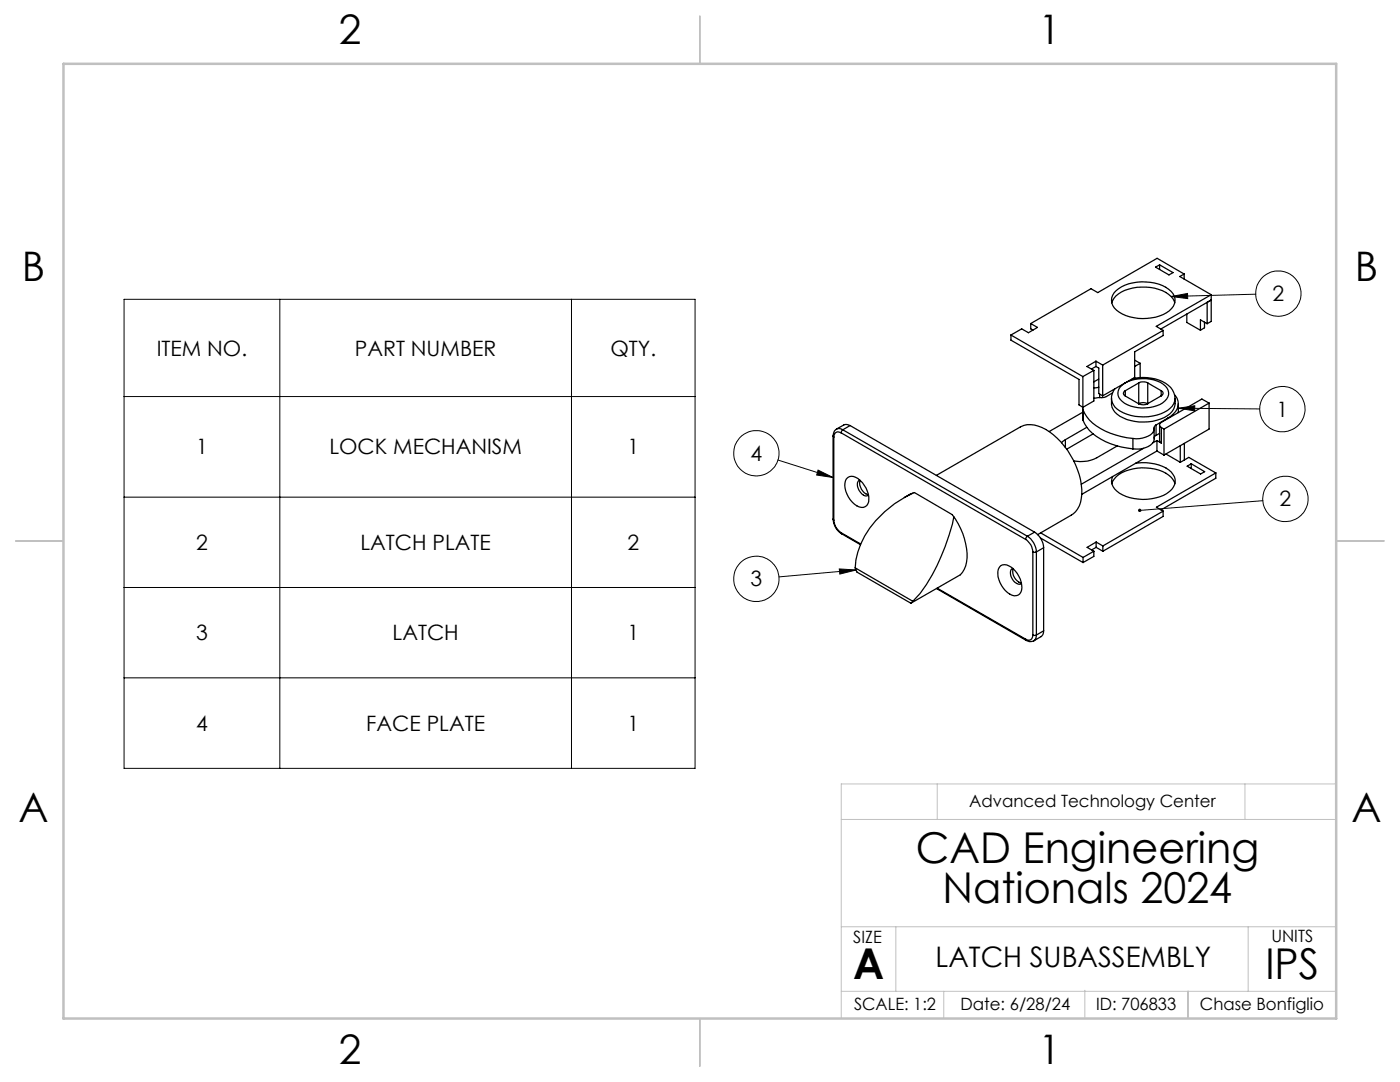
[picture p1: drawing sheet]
<svg xmlns="http://www.w3.org/2000/svg" width="279mm" height="216mm" viewBox="0 0 279 216" stroke-linecap="round" stroke-linejoin="round" font-family="sans-serif">
<g fill="none" stroke="#000" stroke-width=".25">
<path d="M222.7 58a9.1 9.1 0 0 1 11 .1 2.47 2.47 0 0 1-.3 3.9 9.4 9.4 0 0 1-10.6-.1 2.46 2.46 0 0 1-.1-3.9zM230.6 53.3l.8-.5 2.7 1.6-.8 .5zM231.4 52.8v1M236.3 54.7l-5.4-3.2-11.8 6.9-1.4-.8-12 7M236.3 54.7l-.9 .5 6.3 3.6M236.3 54.7v1M241.7 58.8l-10.9 6.3 1.3 .8M241.7 58.8v5.3l-.8 .5M201.8 66.9l14.3 8.2M201.8 66.9v1l13.5 7.8v5.1l.8 .5M205.7 64.6l1.3 .7-1.8 1.1-1.3-.8-2.1 1.3M205.7 64.6v1l.5 .3"/>
<path d="M216.1 75.1v6.2M218.3 73.9l-2.2 1.2M218.3 73.9v6.1l-2.2 1.3M218.7 72.1l-1.8 1 1.4 .8M218.7 72.1l1.4 .7M218.7 72.1v1M218.7 73.1l-.9 .5M218.7 73.1l.6 .3v5.1l.8 .5M219.3 77.3l-1 .1M219.3 75.6l-1 .6M219.5 78.6v.7M220.1 72.8v6.2"/>
<path d="M221.8 79.5a3.3 3.3 0 0 0 2.4 2.9 9.4 9.4 0 0 0 9.3-.9 2.74 2.74 0 0 0 1-2 3.4 3.4 0 0 1-2.2 3.8 9.6 9.6 0 0 1-9.3-.6 3 3 0 0 1-1.2-3.2zM221.9 60.4a5.1 5.1 0 0 1 4.2-2.9 8.8 8.8 0 0 1 7.6 1.7l.4 .4 .4 .8M222 78.4l-1.4 .8-2.3 .3M222.5 77.6a3.2 3.2 0 0 0-.7 1.9M223.6 77.2a7.2 7.2 0 0 1 7.4-1.1 2.88 2.88 0 0 1 2.2 2.6 4 4 0 0 1-3.8 2.6 6.2 6.2 0 0 1-6.1-2 1.9 1.9 0 0 1 .3-2.1zM224.6 78a.55 .55 0 0 0-.4 .5 .55 .55 0 0 0 .4 .5l2.7 1.6M224.6 78v1M226 75.6a8.6 8.6 0 0 1 7.6 1.7 3.5 3.5 0 0 1 .9 2.3M226.4 71.9l1.1 .6M227.3 76.4a2.02 2.02 0 0 1 1.8 0M227.3 76.4l-2.7 1.6M227.3 76.4v4.1"/>
<path d="M227.5 72.5l-1.1 .6M227.5 72.5v2.9M229.1 76.4l2.6 1.6M229.1 76.4v4.2M231.7 78a.53 .53 0 0 1 .4 .5 .53 .53 0 0 1-.4 .5M231.7 78v1M231.7 79l-2.6 1.5M232.1 65.9l-12 6.9M232.1 65.9v1.1l-5.7 3.2v5.1l-6.3 3.7M234.5 78.8a2.69 2.69 0 0 1-.8 4.2l-.6 .4M236.9 62.7v1.6l2.7 1.6M240.4 64.3v1.1l-.8 .5"/>
<path d="M240.9 64.6v-4.3l.8-.4-10 5.8M240.9 64.6l-1.3-.8v2.1M166.3 87l.1 .2M166.3 87v16.6M166.4 87.2v16.6M166.9 85.7a1.3 1.3 0 0 0-.6 1.3M167.9 86.4a.9 .9 0 0 0-1.1-.1 .9 .9 0 0 0-.4 .9M167.9 86.4l36.8 21.2M168.2 85.8l-.3 .6M168.2 85.8l36.8 21.2M168.9 95.6a1.59 1.59 0 0 1 2.3-.1 4.8 4.8 0 0 1 2 5.1 1.43 1.43 0 0 1-2.2 .3 5 5 0 0 1-2.3-5zM169.7 84.9a1.38 1.38 0 0 0-1.3-.1l-1.5 .8a1.27 1.27 0 0 1 1.3 .2"/>
<path d="M169.7 84.9l-1.5 .9M169.7 84.9l36.8 21.3M171.6 95.8a1.11 1.11 0 0 0-.3 1.7l.4 .7a1.11 1.11 0 0 0 1.6 .6M171.7 95.8a2.37 2.37 0 0 0 1.6 2.9M181.9 98.5l-1.4 .8M182.1 98.4l.4-.1 7.5 4.4a13.4 13.4 0 0 1 2.9 9.4 4.6 4.6 0 0 1-1.2 2.6l-9.9 5.7M182.2 98.4a19.4 19.4 0 0 0-11.4 13.3l-.1 1.6M186.9 94.9l16.7-9.7a5.1 5.1 0 0 1 5.1 .5 16 16 0 0 1 7.2 12.9 4.9 4.9 0 0 1-2.1 4.2l-6.7 3.9M212.6 87.7l-.8 .6M212.6 87.7v1.6M216.1 81.2v.6M216.1 81.4v2.5"/>
<path d="M216.1 82.3l-6.7 3.8M216.1 81.8a8.8 8.8 0 0 0 5.4 4.6 17.4 17.4 0 0 0 4.6 1.1M216.1 83.9a8.8 8.8 0 0 0 5.4 4.6 17.4 17.4 0 0 0 4.6 1.1M216.1 81.8v2.1M216.9 85.3l-4.3 2.4M218.2 86.6l-5.3 3M221.9 96.5a5 5 0 0 1 4.2-2.9 8.8 8.8 0 0 1 7.7 1.6l.7 1.3M223 89l-4.7 2.6a7.5 7.5 0 0 1-4 .4M226.1 87.5v2.1M226.6 92.4a8.9 8.9 0 0 1 7.2 1.8 2.47 2.47 0 0 1-.4 3.9 9.3 9.3 0 0 1-10.6-.1 2.36 2.36 0 0 1-.8-2.9M228.2 89.5l-12.4 7.1M229.1 80.5a1.88 1.88 0 0 1-1.8 .1"/>
<path d="M229.1 80.5a1.88 1.88 0 0 0-1.8 .1M230.3 85.5v2.1a2.07 2.07 0 0 1-1.7 1.7 4.9 4.9 0 0 1-2.5 .3M230.7 84.8l-.3 .3a1.94 1.94 0 0 1-1.8 2.1 4.9 4.9 0 0 1-2.5 .3M230.7 86.9l-.4 .4M230.7 84.8v2.1M230.9 87.9l.9 .5M230.9 87.9l-.9 .5M230.9 90l-15 8.6M230.9 87.9v2.1M230.9 90l1.4 .8M231.4 84.8v3.3l.4 .3M231.4 86.5l-.7 .4"/>
<path d="M231.8 85.3v3.1M231.8 85.3l.5 .3M232.3 85.6v5.2M232.7 90.6l2.8 1.7M233.1 83.4l-2.4 1.4M233.1 83.4v.1M235.2 80.5v1.8M235.5 88.9v3.4M236.4 88.5v3.3M236.4 91.8l.8-.5 5.4 3.1M236.4 91.8l-.9 .5M236.9 93l.8-.5 2.7 1.6-.8 .5z"/>
<path d="M237.7 92.5v1M241.3 80.4l-1.4-.8-8.1 4.7a.55 .55 0 0 0-.4 .5 .55 .55 0 0 0 .4 .5M241.3 80.4l-9 5.2M241.3 80.4v5.2l-9 5.2M242.6 94.4l-11.8 6.8 1.3 .8M242.6 94.4v1l-10.9 6.3M166.3 103.6a3.6 3.6 0 0 0 1.7 2.9M166.3 103.6l.1 .2M166.4 103.8a3.3 3.3 0 0 0 1.5 2.5M167.9 106.3l.1 .2M167.9 106.3l3.9 2.2M168 106.5l3.7 2.2"/>
<path d="M170.7 113.3l.3 .9 10.8 6.2M170.7 113.3l11.5 6.7M182.2 120l-.4 .4M186.9 117.4l17.9 10.4M187 117.4l17.7 10.1M190.4 103.1a41 41 0 0 1-6.8 15.3l-1.4 1.6M199.7 112.9a2.74 2.74 0 0 1 3.3 1.5 3.7 3.7 0 0 1 .5 4.1 1.75 1.75 0 0 1-2.4-.2 5 5 0 0 1-1.9-4.7zM202.1 113.4a1.17 1.17 0 0 0-.3 1.7 1.88 1.88 0 0 0 2 1.4l.1-.1M202.2 113.5a2.38 2.38 0 0 0 1.6 2.8M204.7 107.6a3.1 3.1 0 0 1 1.4 2.5M205 107l-.3 .6M205 107a4 4 0 0 1 1.8 3.1"/>
<path d="M206.1 110.1h.7M206.1 110.1v16.6M206.5 106.2a4 4 0 0 1 1.8 3.1M206.5 106.2l-1.5 .8M206.8 110.1v16.6M207.6 107.4l8.5 4.9M207.7 106.3l8.4 4.9M208.3 109.3l-1.5 .8M208.3 109.3v16.6M216.1 111.2v1.1M218.3 110v1l-2.2 1.3M218.3 110l-2.2 1.2"/>
<path d="M218.8 108.2l1.3 .7M218.8 108.2l-1.8 1 1.3 .8M218.8 108.2v1M218.8 109.2l-.9 .5M218.8 109.2l1.3 .8M220.1 108.9v1.1M232.1 102v1l-12 7M232.1 102l-12 6.9M204.7 127.5l.1 .3M204.8 127.8a1.41 1.41 0 0 0 1.5 0M206.1 126.7a.88 .88 0 0 1-.4 .9 .88 .88 0 0 1-1-.1M206.1 126.7h.7"/>
<path d="M208.3 125.9a1.22 1.22 0 0 1-.5 1.1l-1.5 .9a1.32 1.32 0 0 0 .5-1.2M208.3 125.9l-1.5 .8"/>
</g>
<g fill="none" stroke="#000" stroke-width=".2">
<path d="M24.8 59.7h113.9v93.6h-113.9zM55.8 59.7v93.6M114.1 59.7v93.6M233.7 59.2l3.3-.6v1zM250.6 58.7l-16.9 .5M24.8 79.1h113.9M24.8 99.2h113.9M155.3 91.8l11 3.5M163.3 93.8l3 1.5-3.3-.5zM235.2 81.5l3.2-.5v1zM235.2 81.5l16.2 .1M252 99.9l-24.5 1.9"/>
<path d="M24.8 117.2h113.9M167.5 113.5l3.4 .2-3.3 .8zM170.9 113.7l-15.4 1.4M24.8 135.3h113.9"/>
<circle cx="255.1" cy="58.6" r="4.5"/>
<circle cx="151" cy="90.4" r="4.5"/>
<circle cx="255.9" cy="81.6" r="4.5"/>
<circle cx="256.5" cy="99.5" r="4.5"/>
<circle cx="150.9" cy="115.5" r="4.5"/>
</g>
<path d="M187 156.4v7.1M248.5 156.4v7.1M266.7 156.4h-98.8v46.8M167.9 163.5h98.8M167.9 197.8h98.8M167.9 184.9h98.8M178.8 184.9v12.9M188.3 197.8v5.4M216.5 197.6v5.4M237 197.8v5.4M237.1 197.7v5.5M249.1 184.9v12.9" fill="none" stroke="#c0c0c0" stroke-width=".2"/>
<path d="M139.7 3.2v9.5M3.1 107.9h9.6M266.7 107.9h9.5M139.7 203.2v9.6" fill="none" stroke="#c0c0c0" stroke-width=".25"/>
<path d="M12.7 12.7h254v190.5h-254z" fill="none" stroke="#c0c0c0" stroke-width=".5"/>
<path d="M233.7 59.2l3.3-.6v1zM235.2 81.5l3.2-.5v1zM167.5 113.5l3.4 .2-3.3 .8zM163.3 93.8l3 1.5-3.3-.5zM227.3 101.6l-.2 .3 .4-.1-.4 .1a.34 .34 0 0 0 .5 .3 .34 .34 0 0 0 .2-.5 .34 .34 0 0 0-.5-.1z" fill="#000"/>
<g font-size="8.5">
<text x="182.7" y="172.1">CAD Engineering</text>
<text x="188.1" y="180.2">Nationals 2024</text>
<text x="170.3" y="195.4">A</text>
<text x="252.5" y="195.4">IPS</text>
</g>
<g font-size="8.1">
<text x="67.6" y="8.9">2</text>
<text x="207.3" y="8.9">1</text>
<text x="4.4" y="56.2">B</text>
<text x="270.4" y="56.2">B</text>
<text x="3.7" y="164.1">A</text>
<text x="269.7" y="164.1">A</text>
<text x="67.6" y="212.4">2</text>
<text x="207.3" y="212.4">1</text>
</g>
<text font-size="5.6" x="186.7" y="193">LATCH SUBASSEMBLY</text>
<g font-size="4.2">
<text x="254" y="60.1">2</text>
<text x="31.3" y="70.9">ITEM NO.</text>
<text x="70.8" y="70.9">PART NUMBER</text>
<text x="121.8" y="70.9">QTY.</text>
<text x="254.8" y="83.1">1</text>
<text x="39.1" y="90.7">1</text>
<text x="65.7" y="90.7">LOCK MECHANISM</text>
<text x="125.2" y="90.7">1</text>
<text x="149.8" y="91.9">4</text>
<text x="255.4" y="101">2</text>
<text x="39.1" y="109.7">2</text>
<text x="71.9" y="109.7">LATCH PLATE</text>
<text x="125.2" y="109.7">2</text>
<text x="149.8" y="117">3</text>
<text x="39.1" y="127.8">3</text>
<text x="78.3" y="127.8">LATCH</text>
<text x="125.2" y="127.8">1</text>
<text x="39.1" y="145.8">4</text>
<text x="73.1" y="145.8">FACE PLATE</text>
<text x="125.2" y="145.8">1</text>
</g>
<g font-size="3.4">
<text x="193.4" y="161">Advanced Technology Center</text>
<text x="170.3" y="188.1">SIZE</text>
<text x="253.7" y="188">UNITS</text>
<text x="170.4" y="201.5">SCALE: 1:2</text>
<text x="191.7" y="201.5">Date: 6/28/24</text>
<text x="218.7" y="201.5">ID: 706833</text>
<text x="239.5" y="201.5">Chase Bonfiglio</text>
</g>
</svg>
